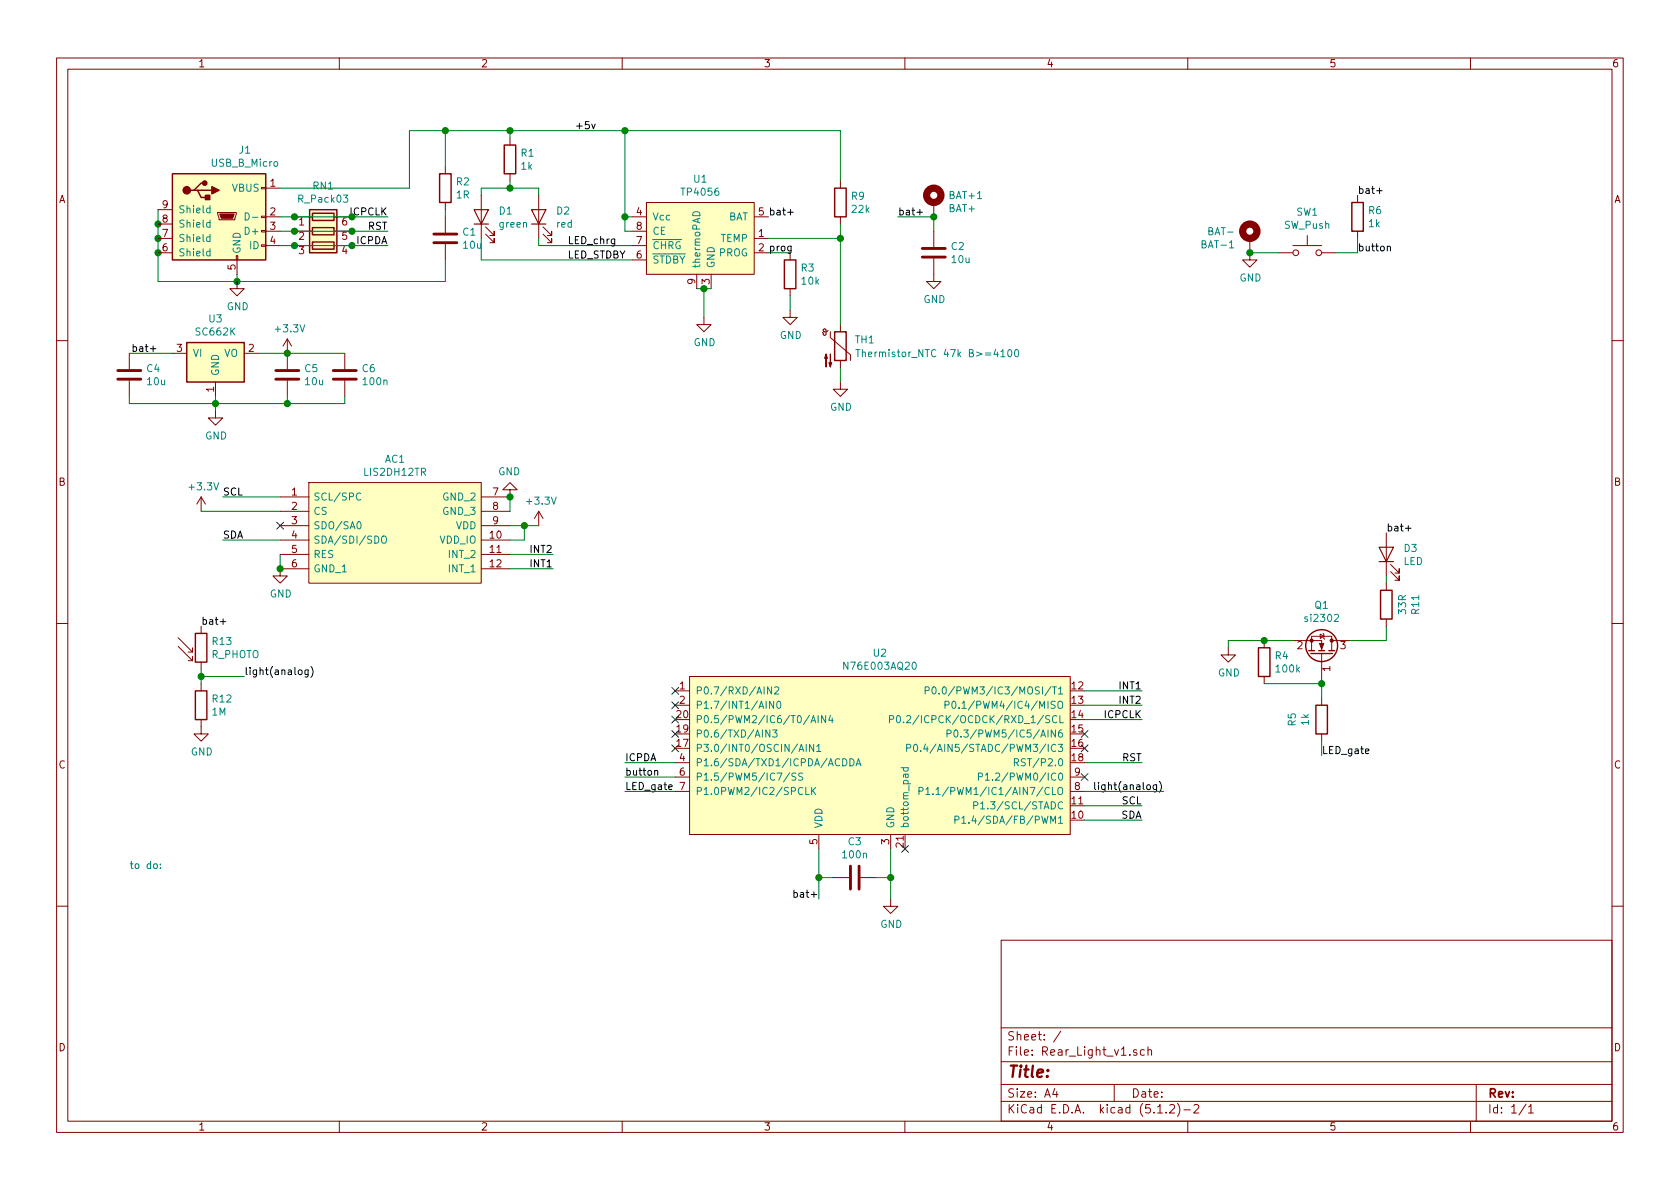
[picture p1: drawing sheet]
EESchema Schematic File Version 4
LIBS:Rear_Light_v1-cache
EELAYER 29 0
EELAYER END
$Descr A4 11693 8268
encoding utf-8
Sheet 1 1
Title ""
Date ""
Rev ""
Comp ""
Comment1 ""
Comment2 ""
Comment3 ""
Comment4 ""
$EndDescr
$Comp
L BS-rescue:TP4056-Battery_Management U1
U 1 1
P 5100 2000
F 0 "U1" H 4875 2765 50  0000 C CNN
F 1 "TP4056" H 4875 2674 50  0000 C CNN
F 2 "Package_SO:SOP-8-PP_3.9x4.9mm_P1.27mm" H 5100 850 50  0001 C CNN
F 3 "https://datasheet.lcsc.com/szlcsc/1904031009_TPOWER-TP4056_C382139.pdf" H 5100 850 50  0001 C CNN
	1    5100 2000
	1    0    0    -1  
$EndComp
$Comp
L Device:R R3
U 1 1
P 5500 1900
F 0 "R3" H 5570 1946 50  0000 L CNN
F 1 "10k" H 5570 1855 50  0000 L CNN
F 2 "Resistor_SMD:R_0603_1608Metric" V 5430 1900 50  0001 C CNN
F 3 "~" H 5500 1900 50  0001 C CNN
	1    5500 1900
	1    0    0    -1  
$EndComp
Wire Wire Line
	5500 2150 5500 2050
Wire Wire Line
	5500 1750 5350 1750
$Comp
L Device:LED D2
U 1 1
P 3750 1500
F 0 "D2" V 3788 1382 50  0000 R CNN
F 1 "red" V 3697 1382 50  0000 R CNN
F 2 "LED_SMD:LED_0603_1608Metric" H 3750 1500 50  0001 C CNN
F 3 "~" H 3750 1500 50  0001 C CNN
	1    3750 1500
	0    -1   -1   0   
$EndComp
$Comp
L Device:LED D1
U 1 1
P 3350 1500
F 0 "D1" V 3388 1382 50  0000 R CNN
F 1 "green" V 3297 1382 50  0000 R CNN
F 2 "LED_SMD:LED_0603_1608Metric" H 3350 1500 50  0001 C CNN
F 3 "~" H 3350 1500 50  0001 C CNN
	1    3350 1500
	0    -1   -1   0   
$EndComp
Wire Wire Line
	3750 1650 3750 1700
Wire Wire Line
	3750 1700 4400 1700
Wire Wire Line
	3350 1650 3350 1800
Wire Wire Line
	3350 1800 4400 1800
Wire Wire Line
	4400 1600 4350 1600
Wire Wire Line
	4350 1600 4350 1500
Wire Wire Line
	4350 1500 4400 1500
Wire Wire Line
	3350 1300 3350 1350
Connection ~ 4350 1500
Wire Wire Line
	3750 1350 3750 1300
Wire Wire Line
	1650 1900 1650 1950
$Comp
L Device:R R2
U 1 1
P 3100 1300
F 0 "R2" H 3170 1346 50  0000 L CNN
F 1 "1R" H 3170 1255 50  0000 L CNN
F 2 "Resistor_SMD:R_0603_1608Metric" V 3030 1300 50  0001 C CNN
F 3 "~" H 3100 1300 50  0001 C CNN
	1    3100 1300
	1    0    0    -1  
$EndComp
$Comp
L Device:C C1
U 1 1
P 3100 1650
F 0 "C1" H 3215 1696 50  0000 L CNN
F 1 "10u" H 3215 1605 50  0000 L CNN
F 2 "Capacitor_SMD:C_0603_1608Metric" H 3138 1500 50  0001 C CNN
F 3 "~" H 3100 1650 50  0001 C CNN
	1    3100 1650
	1    0    0    -1  
$EndComp
Wire Wire Line
	3100 1500 3100 1450
$Comp
L Device:R R1
U 1 1
P 3550 1100
F 0 "R1" H 3620 1146 50  0000 L CNN
F 1 "1k" H 3620 1055 50  0000 L CNN
F 2 "Resistor_SMD:R_0603_1608Metric" V 3480 1100 50  0001 C CNN
F 3 "~" H 3550 1100 50  0001 C CNN
	1    3550 1100
	1    0    0    -1  
$EndComp
Wire Wire Line
	3550 1300 3750 1300
Wire Wire Line
	3550 1300 3350 1300
Connection ~ 3550 1300
Wire Wire Line
	3100 1150 3100 900 
Wire Wire Line
	4350 900  3550 900 
Wire Wire Line
	4350 900  4350 1500
Connection ~ 3550 900 
Wire Wire Line
	3550 1250 3550 1300
Wire Wire Line
	3550 950  3550 900 
Wire Wire Line
	3100 1800 3100 1950
Connection ~ 1650 1950
$Comp
L power:GND #PWR0110
U 1 1
P 6200 6250
F 0 "#PWR0110" H 6200 6000 50  0001 C CNN
F 1 "GND" H 6205 6077 50  0000 C CNN
F 2 "" H 6200 6250 50  0001 C CNN
F 3 "" H 6200 6250 50  0001 C CNN
	1    6200 6250
	1    0    0    -1  
$EndComp
$Comp
L Device:C C3
U 1 1
P 5950 6100
F 0 "C3" V 5698 6100 50  0000 C CNN
F 1 "100n" V 5789 6100 50  0000 C CNN
F 2 "Capacitor_SMD:C_0603_1608Metric" H 5988 5950 50  0001 C CNN
F 3 "~" H 5950 6100 50  0001 C CNN
	1    5950 6100
	0    1    1    0   
$EndComp
Wire Wire Line
	6200 5900 6200 6100
Wire Wire Line
	6100 6100 6200 6100
Connection ~ 6200 6100
Wire Wire Line
	6200 6100 6200 6250
Wire Wire Line
	7550 5000 7950 5000
Text Label 7950 5000 2    50   ~ 0
ICPCLK
Wire Wire Line
	7550 5300 7950 5300
Text Label 7950 5300 2    50   ~ 0
RST
Wire Wire Line
	4700 5300 4350 5300
Text Label 4350 5300 0    50   ~ 0
ICPDA
Text Label 4350 5500 0    50   ~ 0
LED_gate
NoConn ~ 7550 5100
NoConn ~ 7550 5200
Text Label 4000 900  0    50   ~ 0
+5v
Text Label 3950 1700 0    50   ~ 0
LED_chrg
Text Label 3950 1800 0    50   ~ 0
LED_STDBY
Text Label 5350 1750 0    50   ~ 0
prog
Wire Wire Line
	4350 5400 4700 5400
NoConn ~ 4700 4900
NoConn ~ 4700 4800
Wire Wire Line
	1650 1950 1100 1950
Wire Wire Line
	1100 1550 1100 1450
Connection ~ 1100 1550
Wire Wire Line
	1100 1650 1100 1550
Connection ~ 1100 1650
Wire Wire Line
	1100 1750 1100 1650
Wire Wire Line
	1100 1950 1100 1750
Connection ~ 1100 1750
$Comp
L BS-rescue:USB_B_Micro-Connector J1
U 1 1
P 1650 1500
F 0 "J1" H 1705 1967 50  0000 C CNN
F 1 "USB_B_Micro" H 1705 1876 50  0000 C CNN
F 2 "Connector_USB:Korean Hroparts Elec U-F-M5SS-W-1" H 1800 1450 50  0001 C CNN
F 3 "~" H 1800 1450 50  0001 C CNN
	1    1650 1500
	1    0    0    -1  
$EndComp
Wire Wire Line
	5700 5900 5700 6100
Wire Wire Line
	5800 6100 5700 6100
Wire Wire Line
	5700 6100 5700 6250
Connection ~ 5700 6100
Wire Wire Line
	1650 1950 3100 1950
Text Label 2700 1500 2    50   ~ 0
ICPCLK
Text Label 2700 1600 2    50   ~ 0
RST
Text Label 2700 1700 2    50   ~ 0
ICPDA
Wire Wire Line
	1950 1700 2050 1700
Wire Wire Line
	2050 1600 1950 1600
Wire Wire Line
	2050 1500 1950 1500
Wire Wire Line
	2850 900  3100 900 
NoConn ~ 4700 5200
Wire Wire Line
	2450 1700 2700 1700
Wire Wire Line
	2450 1600 2700 1600
Wire Wire Line
	2450 1500 2700 1500
Wire Wire Line
	2850 1300 2850 900 
$Comp
L Device:R_Pack03 RN1
U 1 1
P 2250 1600
F 0 "RN1" V 1933 1600 50  0000 C CNN
F 1 "R_Pack03" V 2024 1600 50  0000 C CNN
F 2 "Jumper:SolderJumper_3pin_small_P1.0mm" V 2525 1600 50  0001 C CNN
F 3 "~" H 2250 1600 50  0001 C CNN
	1    2250 1600
	0    1    1    0   
$EndComp
$Comp
L MCU_Nuvoton:N76E003AQ20 U2
U 1 1
P 5100 4800
F 0 "U2" H 6125 5065 50  0000 C CNN
F 1 "N76E003AQ20" H 6125 4974 50  0000 C CNN
F 2 "Package_DFN_QFN:QFN-20-1EP_3x3mm_P0.40mm_EP1.65x1.65mm_nuvoton_ground_pad" H 5100 4800 50  0001 C CNN
F 3 "" H 5100 4800 50  0001 C CNN
	1    5100 4800
	1    0    0    -1  
$EndComp
NoConn ~ 4700 5100
Wire Wire Line
	3100 900  3550 900 
Connection ~ 3100 900 
$Comp
L Device:R R9
U 1 1
P 5850 1400
F 0 "R9" H 5920 1446 50  0000 L CNN
F 1 "22k" H 5920 1355 50  0000 L CNN
F 2 "Resistor_SMD:R_0603_1608Metric" V 5780 1400 50  0001 C CNN
F 3 "~" H 5850 1400 50  0001 C CNN
	1    5850 1400
	1    0    0    -1  
$EndComp
Wire Wire Line
	6500 1600 6500 1500
$Comp
L Device:C C2
U 1 1
P 6500 1750
F 0 "C2" H 6615 1796 50  0000 L CNN
F 1 "10u" H 6615 1705 50  0000 L CNN
F 2 "Capacitor_SMD:C_0603_1608Metric" H 6538 1600 50  0001 C CNN
F 3 "~" H 6500 1750 50  0001 C CNN
	1    6500 1750
	1    0    0    -1  
$EndComp
$Comp
L BS-rescue:MountingHole_Pad-Mechanical BAT+1
U 1 1
P 6500 1400
F 0 "BAT+1" H 6600 1451 50  0000 L CNN
F 1 "BAT+" H 6600 1360 50  0000 L CNN
F 2 "TestPoint:TestPoint_Pad_D2.5mm" H 6500 1400 50  0001 C CNN
F 3 "~" H 6500 1400 50  0001 C CNN
	1    6500 1400
	1    0    0    -1  
$EndComp
Text Label 6250 1500 0    50   ~ 0
bat+
Wire Wire Line
	6500 1500 6250 1500
Connection ~ 6500 1500
Text Label 5350 1500 0    50   ~ 0
bat+
$Comp
L Device:Thermistor_NTC TH1
U 1 1
P 5850 2400
F 0 "TH1" H 5948 2446 50  0000 L CNN
F 1 "Thermistor_NTC 47k B>=4100" H 5950 2350 50  0000 L CNN
F 2 "Resistor_SMD:R_0603_1608Metric" H 5850 2450 50  0001 C CNN
F 3 "~" H 5850 2450 50  0001 C CNN
	1    5850 2400
	1    0    0    -1  
$EndComp
Wire Wire Line
	5350 1650 5850 1650
Wire Wire Line
	5850 1650 5850 1550
Connection ~ 5850 1650
Wire Wire Line
	5850 2550 5850 2650
Wire Wire Line
	5850 1250 5850 900 
Wire Wire Line
	5850 900  4350 900 
Connection ~ 4350 900 
Text Label 4350 5400 0    50   ~ 0
button
Wire Wire Line
	5850 1650 5850 2250
Wire Wire Line
	2050 1700 2450 1700
Connection ~ 2050 1700
Connection ~ 2450 1700
Wire Wire Line
	2450 1600 2050 1600
Connection ~ 2450 1600
Connection ~ 2050 1600
Wire Wire Line
	2450 1500 2050 1500
Connection ~ 2450 1500
Connection ~ 2050 1500
NoConn ~ 4700 5000
NoConn ~ 6300 5900
Wire Wire Line
	1950 1300 2850 1300
Text Label 9450 1750 0    50   ~ 0
button
$Comp
L Device:R R6
U 1 1
P 9450 1500
F 0 "R6" H 9520 1546 50  0000 L CNN
F 1 "1k" H 9520 1455 50  0000 L CNN
F 2 "Resistor_SMD:R_0603_1608Metric" V 9380 1500 50  0001 C CNN
F 3 "~" H 9450 1500 50  0001 C CNN
	1    9450 1500
	1    0    0    -1  
$EndComp
$Comp
L Switch:SW_Push SW1
U 1 1
P 9100 1750
F 0 "SW1" H 9100 2035 50  0000 C CNN
F 1 "SW_Push" H 9100 1944 50  0000 C CNN
F 2 "Button_Switch_SMD:GANGYUAN KAN3742-035B020" H 9100 1950 50  0001 C CNN
F 3 "~" H 9100 1950 50  0001 C CNN
	1    9100 1750
	1    0    0    -1  
$EndComp
Text Label 5700 6250 2    50   ~ 0
bat+
$Comp
L BS-rescue:MountingHole_Pad-Mechanical BAT-1
U 1 1
P 8700 1650
F 0 "BAT-1" H 8600 1608 50  0000 R CNN
F 1 "BAT-" H 8600 1699 50  0000 R CNN
F 2 "TestPoint:TestPoint_Pad_D2.5mm" H 8700 1650 50  0001 C CNN
F 3 "~" H 8700 1650 50  0001 C CNN
	1    8700 1650
	1    0    0    -1  
$EndComp
$Comp
L power:GND #PWR0105
U 1 1
P 8700 1750
F 0 "#PWR0105" H 8700 1500 50  0001 C CNN
F 1 "GND" H 8705 1577 50  0000 C CNN
F 2 "" H 8700 1750 50  0001 C CNN
F 3 "" H 8700 1750 50  0001 C CNN
	1    8700 1750
	1    0    0    -1  
$EndComp
Text Label 9450 1350 0    50   ~ 0
bat+
Wire Wire Line
	9450 1650 9450 1750
Wire Wire Line
	9300 1750 9450 1750
$Comp
L Device:LED D3
U 1 1
P 9650 3850
F 0 "D3" V 9689 3733 50  0000 R CNN
F 1 "LED" V 9598 3733 50  0000 R CNN
F 2 "LED_SMD:Wurth_WL-SMTD" H 9650 3850 50  0001 C CNN
F 3 "~" H 9650 3850 50  0001 C CNN
	1    9650 3850
	0    -1   -1   0   
$EndComp
$Comp
L Device:R R5
U 1 1
P 9200 5000
F 0 "R5" V 8993 5000 50  0000 C CNN
F 1 "1k" V 9084 5000 50  0000 C CNN
F 2 "Resistor_SMD:R_0603_1608Metric" V 9130 5000 50  0001 C CNN
F 3 "~" H 9200 5000 50  0001 C CNN
	1    9200 5000
	1    0    0    -1  
$EndComp
$Comp
L Device:R R4
U 1 1
P 8800 4600
F 0 "R4" H 8870 4646 50  0000 L CNN
F 1 "100k" H 8870 4555 50  0000 L CNN
F 2 "Resistor_SMD:R_0603_1608Metric" V 8730 4600 50  0001 C CNN
F 3 "~" H 8800 4600 50  0001 C CNN
	1    8800 4600
	1    0    0    -1  
$EndComp
$Comp
L Transistor_FET:2N7002 Q1
U 1 1
P 9200 4550
F 0 "Q1" V 9543 4550 50  0000 C CNN
F 1 "si2302" V 9452 4550 50  0000 C CNN
F 2 "Package_TO_SOT_SMD:SOT-23" H 9400 4475 50  0001 L CIN
F 3 "https://www.fairchildsemi.com/datasheets/2N/2N7002.pdf" H 9200 4550 50  0001 L CNN
	1    9200 4550
	0    1    -1   0   
$EndComp
Wire Wire Line
	8800 4450 9000 4450
Wire Wire Line
	8800 4750 9200 4750
Wire Wire Line
	9200 4850 9200 4750
Connection ~ 9200 4750
Wire Wire Line
	9200 5250 9200 5150
Wire Wire Line
	9400 4450 9650 4450
Wire Wire Line
	9650 4450 9650 4350
Text Label 9650 3700 0    50   ~ 0
bat+
$Comp
L power:GND #PWR0106
U 1 1
P 8550 4500
F 0 "#PWR0106" H 8550 4250 50  0001 C CNN
F 1 "GND" H 8555 4327 50  0000 C CNN
F 2 "" H 8550 4500 50  0001 C CNN
F 3 "" H 8550 4500 50  0001 C CNN
	1    8550 4500
	1    0    0    -1  
$EndComp
Wire Wire Line
	8800 4450 8550 4450
Wire Wire Line
	8550 4450 8550 4500
Connection ~ 8800 4450
$Comp
L Sensor_Motion:LIS2DH12TR AC1
U 1 1
P 1950 3450
F 0 "AC1" H 2750 3715 50  0000 C CNN
F 1 "LIS2DH12TR" H 2750 3624 50  0000 C CNN
F 2 "Sensor_Motion:PQFN50P200X200X100-12N" H 3450 2650 50  0001 L CNN
F 3 "http://docs-emea.rs-online.com/webdocs/13f2/0900766b813f2467.pdf" H 3450 2550 50  0001 L CNN
F 4 "STMicroelectronics LIS2DH12TR 3-Axis Accelerometer IC, 0  400 (SCL) kHz, Maximum of 10 (SPI) MHz" H 3450 2450 50  0001 L CNN "Description"
F 5 "1" H 3450 2850 50  0001 L CNN "Height"
F 6 "STMicroelectronics" H 3450 2350 50  0001 L CNN "Manufacturer_Name"
F 7 "LIS2DH12TR" H 3450 2750 50  0001 L CNN "Manufacturer_Part_Number"
F 8 "511-LIS2DH12TR" H 3450 2250 50  0001 L CNN "Mouser Part Number"
F 9 "https://www.mouser.com/Search/Refine.aspx?Keyword=511-LIS2DH12TR" H 3450 2150 50  0001 L CNN "Mouser Price/Stock"
F 10 "8787465P" H 3450 2050 50  0001 L CNN "RS Part Number"
F 11 "http://uk.rs-online.com/web/p/products/8787465P" H 3450 1950 50  0001 L CNN "RS Price/Stock"
	1    1950 3450
	1    0    0    -1  
$EndComp
$Comp
L Regulator_Linear:SC662K U3
U 1 1
P 1500 2500
F 0 "U3" H 1500 2792 50  0000 C CNN
F 1 "SC662K" H 1500 2701 50  0000 C CNN
F 2 "Package_TO_SOT_SMD:SOT-23" H 1500 2500 50  0001 C CNN
F 3 "https://datasheet.lcsc.com/szlcsc/Shenzhen-Fuman-Elec-SC662K-3-3V_C83932.pdf" H 1500 2500 50  0001 C CNN
	1    1500 2500
	1    0    0    -1  
$EndComp
$Comp
L Device:C C4
U 1 1
P 900 2600
F 0 "C4" H 1015 2646 50  0000 L CNN
F 1 "10u" H 1015 2555 50  0000 L CNN
F 2 "Capacitor_SMD:C_0603_1608Metric" H 938 2450 50  0001 C CNN
F 3 "~" H 900 2600 50  0001 C CNN
	1    900  2600
	1    0    0    -1  
$EndComp
$Comp
L Device:C C5
U 1 1
P 2000 2600
F 0 "C5" H 2115 2646 50  0000 L CNN
F 1 "10u" H 2115 2555 50  0000 L CNN
F 2 "Capacitor_SMD:C_0603_1608Metric" H 2038 2450 50  0001 C CNN
F 3 "~" H 2000 2600 50  0001 C CNN
	1    2000 2600
	1    0    0    -1  
$EndComp
Text Label 9200 5250 0    50   ~ 0
LED_gate
$Comp
L power:GND #PWR0107
U 1 1
P 1500 2850
F 0 "#PWR0107" H 1500 2600 50  0001 C CNN
F 1 "GND" H 1505 2677 50  0000 C CNN
F 2 "" H 1500 2850 50  0001 C CNN
F 3 "" H 1500 2850 50  0001 C CNN
	1    1500 2850
	1    0    0    -1  
$EndComp
Wire Wire Line
	900  2450 1200 2450
Wire Wire Line
	1800 2450 2000 2450
Wire Wire Line
	2000 2750 2000 2800
Wire Wire Line
	2000 2800 1500 2800
Wire Wire Line
	1500 2800 1500 2750
Wire Wire Line
	1500 2800 1500 2850
Connection ~ 1500 2800
Wire Wire Line
	1500 2800 900  2800
Wire Wire Line
	900  2800 900  2750
Text Label 1100 2450 2    50   ~ 0
bat+
$Comp
L power:+3.3V #PWR0108
U 1 1
P 2000 2450
F 0 "#PWR0108" H 2000 2300 50  0001 C CNN
F 1 "+3.3V" H 2015 2623 50  0000 C CNN
F 2 "" H 2000 2450 50  0001 C CNN
F 3 "" H 2000 2450 50  0001 C CNN
	1    2000 2450
	1    0    0    -1  
$EndComp
Connection ~ 2000 2450
Wire Wire Line
	1950 3850 1950 3950
Wire Wire Line
	3550 3450 3550 3550
$Comp
L power:+3.3V #PWR0109
U 1 1
P 1400 3550
F 0 "#PWR0109" H 1400 3400 50  0001 C CNN
F 1 "+3.3V" H 1415 3723 50  0000 C CNN
F 2 "" H 1400 3550 50  0001 C CNN
F 3 "" H 1400 3550 50  0001 C CNN
	1    1400 3550
	1    0    0    -1  
$EndComp
Wire Wire Line
	1400 3550 1950 3550
NoConn ~ 1950 3650
Wire Wire Line
	7550 5600 7950 5600
Text Label 7950 5600 2    50   ~ 0
SCL
Wire Wire Line
	7550 5700 7950 5700
Text Label 7950 5700 2    50   ~ 0
SDA
Wire Wire Line
	1950 3450 1550 3450
Text Label 1550 3450 0    50   ~ 0
SCL
Wire Wire Line
	1950 3750 1550 3750
Text Label 1550 3750 0    50   ~ 0
SDA
$Comp
L power:+3.3V #PWR0111
U 1 1
P 3750 3650
F 0 "#PWR0111" H 3750 3500 50  0001 C CNN
F 1 "+3.3V" H 3765 3823 50  0000 C CNN
F 2 "" H 3750 3650 50  0001 C CNN
F 3 "" H 3750 3650 50  0001 C CNN
	1    3750 3650
	1    0    0    -1  
$EndComp
Wire Wire Line
	3750 3650 3650 3650
Wire Wire Line
	3550 3750 3650 3750
Wire Wire Line
	3650 3750 3650 3650
Connection ~ 3650 3650
Wire Wire Line
	3650 3650 3550 3650
Wire Wire Line
	3550 3850 3850 3850
Wire Wire Line
	3550 3950 3850 3950
Text Label 3850 3850 2    50   ~ 0
INT2
Text Label 3850 3950 2    50   ~ 0
INT1
Text Label 7950 4800 2    50   ~ 0
INT1
Text Label 7950 4900 2    50   ~ 0
INT2
Wire Wire Line
	7950 4900 7550 4900
Wire Wire Line
	7550 4800 7950 4800
$Comp
L power:GND #PWR0112
U 1 1
P 1950 3950
F 0 "#PWR0112" H 1950 3700 50  0001 C CNN
F 1 "GND" H 1955 3777 50  0000 C CNN
F 2 "" H 1950 3950 50  0001 C CNN
F 3 "" H 1950 3950 50  0001 C CNN
	1    1950 3950
	1    0    0    -1  
$EndComp
Connection ~ 1950 3950
$Comp
L power:GND #PWR0113
U 1 1
P 3550 3450
F 0 "#PWR0113" H 3550 3200 50  0001 C CNN
F 1 "GND" H 3555 3277 50  0000 C CNN
F 2 "" H 3550 3450 50  0001 C CNN
F 3 "" H 3550 3450 50  0001 C CNN
	1    3550 3450
	-1   0    0    1   
$EndComp
Connection ~ 3550 3450
$Comp
L Device:C C6
U 1 1
P 2400 2600
F 0 "C6" H 2515 2646 50  0000 L CNN
F 1 "100n" H 2515 2555 50  0000 L CNN
F 2 "Capacitor_SMD:C_0603_1608Metric" H 2438 2450 50  0001 C CNN
F 3 "~" H 2400 2600 50  0001 C CNN
	1    2400 2600
	1    0    0    -1  
$EndComp
Wire Wire Line
	2400 2750 2400 2800
Wire Wire Line
	2400 2800 2000 2800
Connection ~ 2000 2800
Wire Wire Line
	2000 2450 2400 2450
$Comp
L Device:R R11
U 1 1
P 9650 4200
F 0 "R11" V 9443 4200 50  0000 C CNN
F 1 "33R" V 9534 4200 50  0000 C CNN
F 2 "Resistor_SMD:R_0603_1608Metric" V 9580 4200 50  0001 C CNN
F 3 "~" H 9650 4200 50  0001 C CNN
	1    9650 4200
	-1   0    0    1   
$EndComp
Wire Wire Line
	9650 4050 9650 4000
Wire Wire Line
	4850 2000 4900 2000
Wire Wire Line
	4900 2000 4900 2200
Connection ~ 4900 2000
Wire Wire Line
	4900 2000 4950 2000
Text Notes 900  6050 0    50   ~ 0
to do:
$Comp
L Device:R_PHOTO R13
U 1 1
P 1400 4500
F 0 "R13" H 1470 4546 50  0000 L CNN
F 1 "R_PHOTO" H 1470 4455 50  0000 L CNN
F 2 "" V 1450 4250 50  0001 L CNN
F 3 "~" H 1400 4450 50  0001 C CNN
	1    1400 4500
	1    0    0    -1  
$EndComp
$Comp
L Device:R R12
U 1 1
P 1400 4900
F 0 "R12" H 1470 4946 50  0000 L CNN
F 1 "1M" H 1470 4855 50  0000 L CNN
F 2 "Resistor_SMD:R_0603_1608Metric" V 1330 4900 50  0001 C CNN
F 3 "~" H 1400 4900 50  0001 C CNN
	1    1400 4900
	1    0    0    -1  
$EndComp
Text Label 1400 4350 0    50   ~ 0
bat+
$Comp
L power:GND #PWR0101
U 1 1
P 1400 5050
F 0 "#PWR0101" H 1400 4800 50  0001 C CNN
F 1 "GND" H 1405 4877 50  0000 C CNN
F 2 "" H 1400 5050 50  0001 C CNN
F 3 "" H 1400 5050 50  0001 C CNN
	1    1400 5050
	1    0    0    -1  
$EndComp
Wire Wire Line
	1400 4650 1400 4700
Wire Wire Line
	1400 4700 1700 4700
Connection ~ 1400 4700
Wire Wire Line
	1400 4700 1400 4750
Text Label 8100 5500 2    50   ~ 0
light(analog)
Wire Wire Line
	4700 5500 4350 5500
Text Label 1700 4700 0    50   ~ 0
light(analog)
Connection ~ 8700 1750
$Comp
L power:GND #PWR0102
U 1 1
P 5850 2650
F 0 "#PWR0102" H 5850 2400 50  0001 C CNN
F 1 "GND" H 5855 2477 50  0000 C CNN
F 2 "" H 5850 2650 50  0001 C CNN
F 3 "" H 5850 2650 50  0001 C CNN
	1    5850 2650
	1    0    0    -1  
$EndComp
$Comp
L power:GND #PWR0103
U 1 1
P 4900 2200
F 0 "#PWR0103" H 4900 1950 50  0001 C CNN
F 1 "GND" H 4905 2027 50  0000 C CNN
F 2 "" H 4900 2200 50  0001 C CNN
F 3 "" H 4900 2200 50  0001 C CNN
	1    4900 2200
	1    0    0    -1  
$EndComp
$Comp
L power:GND #PWR0104
U 1 1
P 1650 1950
F 0 "#PWR0104" H 1650 1700 50  0001 C CNN
F 1 "GND" H 1655 1777 50  0000 C CNN
F 2 "" H 1650 1950 50  0001 C CNN
F 3 "" H 1650 1950 50  0001 C CNN
	1    1650 1950
	1    0    0    -1  
$EndComp
$Comp
L power:GND #PWR0114
U 1 1
P 5500 2150
F 0 "#PWR0114" H 5500 1900 50  0001 C CNN
F 1 "GND" H 5505 1977 50  0000 C CNN
F 2 "" H 5500 2150 50  0001 C CNN
F 3 "" H 5500 2150 50  0001 C CNN
	1    5500 2150
	1    0    0    -1  
$EndComp
$Comp
L power:GND #PWR0115
U 1 1
P 6500 1900
F 0 "#PWR0115" H 6500 1650 50  0001 C CNN
F 1 "GND" H 6505 1727 50  0000 C CNN
F 2 "" H 6500 1900 50  0001 C CNN
F 3 "" H 6500 1900 50  0001 C CNN
	1    6500 1900
	1    0    0    -1  
$EndComp
Wire Wire Line
	8900 1750 8700 1750
Wire Wire Line
	7550 5500 8100 5500
NoConn ~ 7550 5400
$EndSCHEMATC
